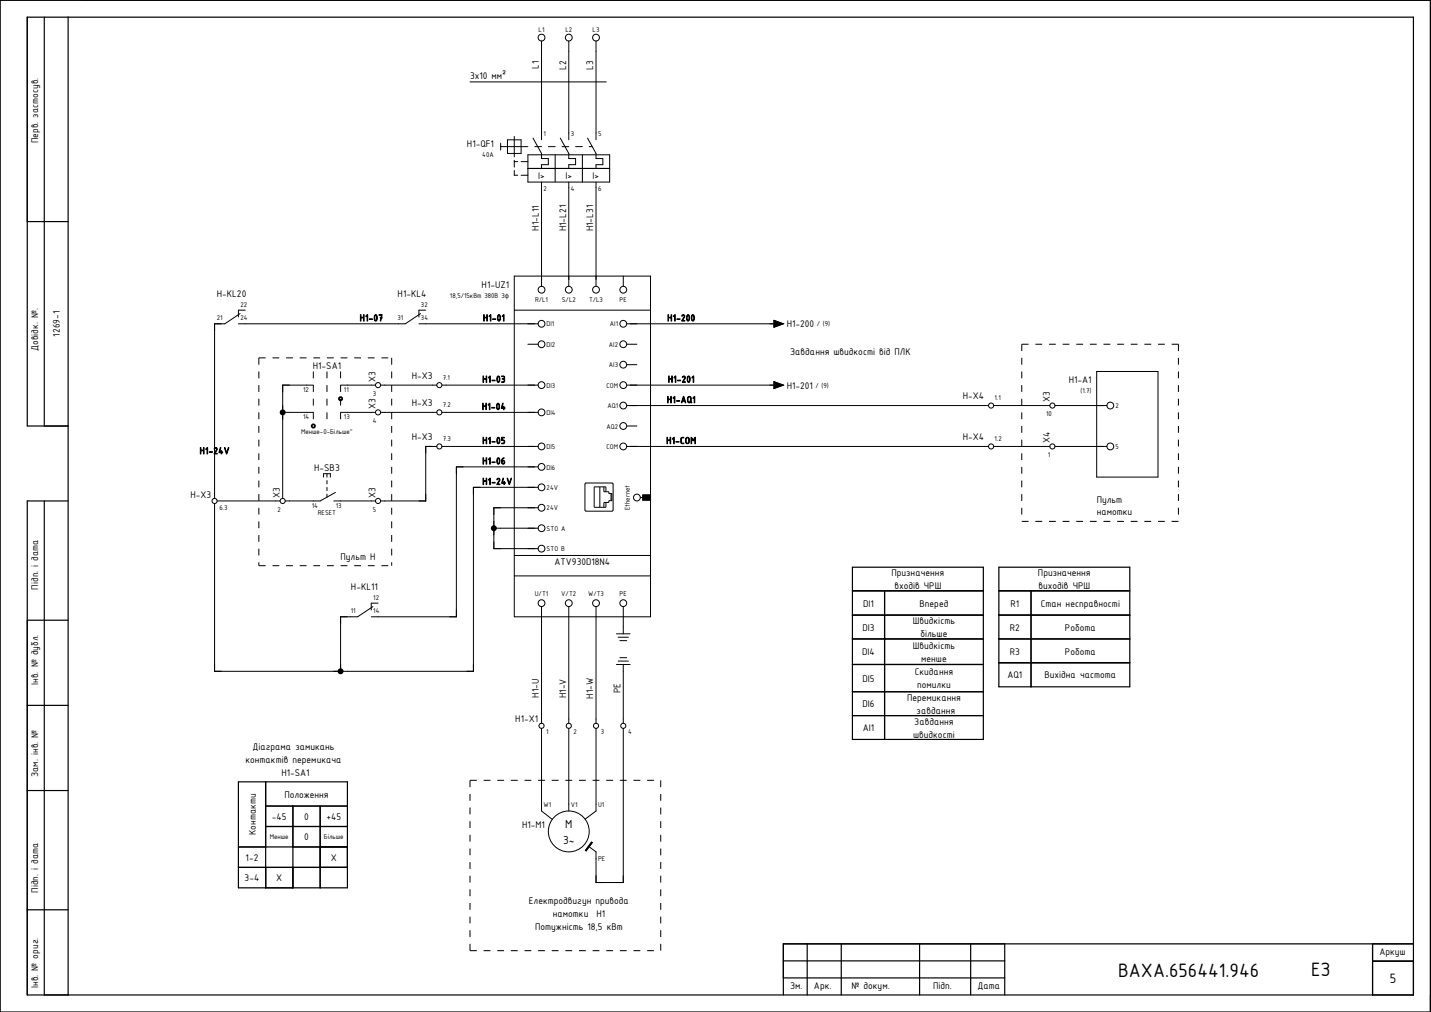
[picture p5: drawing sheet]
<svg xmlns="http://www.w3.org/2000/svg" width="420mm" height="297mm" viewBox="0 0 420 297" stroke-linecap="round" stroke-linejoin="round" font-family="sans-serif">
<g fill="none" stroke="#000" stroke-width=".35">
<path d="M0 0h420v297h-420zM13 5v120M20 5v287M8 65h12M20 125h-12v-120h407v287h-407v-145h12M13 147v145M250.3 166.5h38.4v6.9h-38.4zM250.3 173.5h38.4v43.5h-38.4zM259.7 173.5v43.5M293.3 166.5h38.4v6.9h-38.4zM293.3 173.5h38.4v28.1h-38.4zM302.7 173.5v28.1"/>
<path d="M8 182h12M250.3 180.6h38.4M250.3 195h38.4M250.3 187.5h38.4M250.3 187.6h38.4M250.3 180.5h38.4M293.3 180.6h38.4M293.3 187.5h38.4M293.3 187.6h38.4M293.3 180.5h38.4M293.3 194.6h38.4M293.3 194.5h38.4"/>
<path d="M8 207h12M250.3 203h38.4M250.3 210h38.4M8 232h12M70 229.5h32v31.1h-32zM78 236.6h24M78 229.5v31.1M86 236.6v24M94 236.6v24M70 248.6h32M70 254.6h32M78 242.6h24"/>
<path d="M8 267h12M237 277v15M247 277v15M270 277v15M285 277v15M295 277v15M403 277v15M415 277h-185v15M230 282h65M230 287h65M403 282h12M403 282.2h12"/>
</g>
<g fill="none" stroke="#000" stroke-width=".29">
<path d="M159 12v29M167 12v29M175 12v29M138 24h40M147 43h8M147 42v2M149 41h4v4h-4zM151 40v6M151 47v2M151 50v1.4h1M151 47.4h1M153 51.4h2"/>
<path d="M153 47.4h2M155 49.4h24M155 45.4h24v8h-24zM156.5 40.5l2.5 4.5v1.5h2v1.8h-2v1.1M157 43h2M159 53.4v30.6M161 43h2M163 45.4v8M164.5 40.5l2.5 4.5v1.5h2v1.8h-2v1.1M165 43h2M167 53.4v30.6M169 43h2"/>
<path d="M171 45.4v8M172.5 40.5l2.5 4.5v1.5h2v1.8h-2v1.1M173 43h.9M175 53.4v30.6M70.5 92l-4.5 3h-3v51.3M72 91h-2v2M123 95h35M123.5 92l-4.5 3h-49M125 91h-2v2M151 81h40v100h-40zM151 91h40M183 81v3"/>
<path d="M184 95h44M227.2 94l2.8 1-2.8 1zM92 113h-9v33.3M100 113h10.3M111.8 113h16.4M129.7 113h28.3M155 101h3M184 113h44M184 119h106.3M184 101h3M184 107h3M227.2 112l2.8 1-2.8 1z"/>
<path d="M291.8 119h16.5M309.7 119h15.3M322 109h18v31h-18zM83 121h9M96 139v1M100 121h10.3M111.8 121h16.4M128.2 131h-3.2v16h-13.2M129.7 121h28.3M129.7 131h28.3M158 137h-24v44h-25M184 131h106.3"/>
<path d="M184 125h3M291.8 131h16.5M309.7 131h15.3M63.8 147h18.5M95 140v-1h2v1M96 141v1M96 143v1M96 145v.9M98 147h12.3M98.5 144.5l-4.5 2.5h-10.2M145 155h13M158 143h-19v54h-76v-49.2"/>
<path d="M158 149h-13v12h13M172 141.8h7.8l.2 .2v7.8l-.2 .2h-7.8l-.2-.2v-7.8zM176.1 142.9v6M177.3 142.9v1.4h1.5v.6h.9v2.1h-.9v.5h-1.5v1.4M177.9 144.3v-1.4h-3.4v6h3.4v-1.4M179.4 144.9v2.1M188 146h.7M191 145.3h-2.3v1.5h2.3M109.5 178l-4.5 3h-5v16M111 177h-2v2M151 163h40M151 169h40"/>
<path d="M159 178v34.3M167 178v34.3M175 178v34.3M183 178v8M181 195h4M181 186h4M181.5 194h3M181.5 187h3M182 193h2M182 188h2M183 195v17.3M159 213.8v24.2l3.2 2.5"/>
<path d="M167 213.8v24.2M175 213.8v24.2l-3.2 2.4M183 213.8v45.2h-8v-9l-2.2-1.6M173.7 247.2l.2 .1-1.8 2.4-.2-.1z"/>
<circle cx="159" cy="11" r="1"/>
<circle cx="167" cy="11" r="1"/>
<circle cx="175" cy="11" r="1"/>
<circle cx="159" cy="85" r="1"/>
<circle cx="159" cy="95" r="1"/>
<circle cx="167" cy="85" r="1"/>
<circle cx="175" cy="85" r="1"/>
<circle cx="183" cy="85" r="1"/>
<circle cx="183" cy="95" r="1"/>
<circle cx="111" cy="113" r=".75"/>
<circle cx="129" cy="113" r=".75"/>
<circle cx="159" cy="113" r="1"/>
<circle cx="159" cy="101" r="1"/>
<circle cx="183" cy="119" r="1"/>
<circle cx="183" cy="113" r="1"/>
<circle cx="183" cy="101" r="1"/>
<circle cx="183" cy="107" r="1"/>
<circle cx="291" cy="119" r=".75"/>
<circle cx="309" cy="119" r=".75"/>
<circle cx="326" cy="119" r="1"/>
<circle cx="111" cy="121" r=".75"/>
<circle cx="129" cy="121" r=".75"/>
<circle cx="129" cy="131" r=".75"/>
<circle cx="159" cy="137" r="1"/>
<circle cx="159" cy="131" r="1"/>
<circle cx="159" cy="121" r="1"/>
<circle cx="183" cy="125" r="1"/>
<circle cx="183" cy="131" r="1"/>
<circle cx="291" cy="131" r=".75"/>
<circle cx="309" cy="131" r=".75"/>
<circle cx="326" cy="131" r="1"/>
<circle cx="63" cy="147" r=".75"/>
<circle cx="83" cy="147" r=".75"/>
<circle cx="111" cy="147" r=".75"/>
<circle cx="159" cy="143" r="1"/>
<circle cx="159" cy="155" r="1"/>
<circle cx="159" cy="149" r="1"/>
<circle cx="187" cy="146" r="1"/>
<circle cx="159" cy="161" r="1"/>
<circle cx="159" cy="177" r="1"/>
<circle cx="167" cy="177" r="1"/>
<circle cx="175" cy="177" r="1"/>
<circle cx="183" cy="177" r="1"/>
<circle cx="159" cy="213" r=".75"/>
<circle cx="167" cy="213" r=".75"/>
<circle cx="175" cy="213" r=".75"/>
<circle cx="183" cy="213" r=".75"/>
<circle cx="167" cy="244" r="6"/>
</g>
<g fill="none" stroke="#000" stroke-width=".5">
<circle cx="100" cy="117" r=".49"/>
<circle cx="92" cy="125" r=".49"/>
</g>
<g fill="none" stroke="#000" stroke-width=".29" stroke-dasharray="2 2" stroke-linecap="butt">
<path d="M76 105h39M76 105v61M92 109v8M92 117v8M96 109v8M96 117v8M100 109v8M100 117v8M115 105v61M300 101h46M300 101v52M346 101v52"/>
<path d="M300 153h46M76 166h39"/>
</g>
<g fill="#000">
<circle cx="83" cy="121" r=".88"/>
<circle cx="145" cy="155" r=".88"/>
<circle cx="100" cy="197" r=".88"/>
</g>
<path d="M138 229h56M138 229v50M194 229v50M138 279h56" fill="none" stroke="#000" stroke-width=".3" stroke-dasharray="2 2" stroke-linecap="butt"/>
<path d="M227.2 94l2.8 1-2.8 1zM227.2 112l2.8 1-2.8 1zM188.7 145.3h2.3v1.5h-2.3zM173.7 247.2l.2 .1-1.8 2.4-.2-.1z" fill="#000" stroke="#000" stroke-width=".29"/>
<g font-size="6.1">
<text x="328.3" y="286.7">ВАХА.656441.946</text>
<text x="385" y="286.5">ЕЗ</text>
</g>
<text font-size="4.3" x="408" y="288.6">5</text>
<g font-size="3.7">
<text x="165.9" y="243.1">M</text>
<text x="165.3" y="247.6">3~</text>
</g>
<g font-size="3.1">
<text x="138" y="23.2">3x10 мм²</text>
<text x="158.2" y="20.2" transform="rotate(-90 158.2 20.2)">L1</text>
<text x="166.2" y="20.4" transform="rotate(-90 166.2 20.4)">L2</text>
<text x="174.2" y="20.4" transform="rotate(-90 174.2 20.4)">L3</text>
<text x="11.2" y="42" transform="rotate(-90 11.2 42)">Перв. застосув.</text>
<text x="137.1" y="43">Н1-QF1</text>
<text x="158" y="52.5">I&gt;</text>
<text x="166" y="52.5">I&gt;</text>
<text x="174" y="52.5">I&gt;</text>
<text x="158.2" y="67.7" transform="rotate(-90 158.2 67.7)">Н1-L11</text>
<text x="166.2" y="67.9" transform="rotate(-90 166.2 67.9)">Н1-L21</text>
<text x="174.2" y="67.9" transform="rotate(-90 174.2 67.9)">Н1-L31</text>
<text x="63.7" y="87.1">Н-KL20</text>
<text x="116.8" y="87.1">Н1-KL4</text>
<text x="141.4" y="84.5">Н1-UZ1</text>
<text x="17.6" y="98.8" transform="rotate(-90 17.6 98.8)">1269-1</text>
<text x="231" y="96.1">Н1-200</text>
<text x="11.2" y="103" transform="rotate(-90 11.2 103)">Довідк. №.</text>
<text x="232" y="104.2">Завдання швидкості від ПЛК</text>
<text x="91.9" y="108.2">Н1-SA1</text>
<text x="110.2" y="112" transform="rotate(-90 110.2 112)">X3</text>
<text x="120.9" y="111.2">Н-X3</text>
<text x="313.8" y="112.5">Н1-A1</text>
<text x="120.9" y="119.2">Н-X3</text>
<text x="231" y="114.1">Н1-201</text>
<text x="282.7" y="117.2">Н-X4</text>
<text x="308.2" y="118" transform="rotate(-90 308.2 118)">X3</text>
<text x="110.2" y="120" transform="rotate(-90 110.2 120)">X3</text>
<text x="120.9" y="129.2">Н-X3</text>
<text x="282.7" y="129.2">Н-X4</text>
<text x="308.2" y="130" transform="rotate(-90 308.2 130)">X4</text>
<text x="92.3" y="138.1">Н-SB3</text>
<text x="55.9" y="146">Н-X3</text>
<text x="82.2" y="146" transform="rotate(-90 82.2 146)">X3</text>
<text x="110.2" y="146" transform="rotate(-90 110.2 146)">X3</text>
<text x="322" y="147.5">Пульт</text>
<text x="322" y="151.2">намотки</text>
<text x="100" y="164.2">Пульт Н</text>
<text x="162.8" y="165.7">ATV930D18N4</text>
<text x="11.2" y="173" transform="rotate(-90 11.2 173)">Підп. і дата</text>
<text x="103.1" y="173.1">Н-KL11</text>
<text x="261.8" y="169.1">Призначення</text>
<text x="262.6" y="172.9">входів ЧРШ</text>
<text x="304.8" y="169.1">Призначення</text>
<text x="304.9" y="172.9">виходів ЧРШ</text>
<text x="253.4" y="178.1">DI1</text>
<text x="270" y="178.1">Вперед</text>
<text x="296.7" y="178.1">R1</text>
<text x="305.6" y="178.1">Стан несправності</text>
<text x="253.2" y="185.1">DI3</text>
<text x="268" y="183.2">Швидкість</text>
<text x="296.5" y="185.1">R2</text>
<text x="312.7" y="185.1">Робота</text>
<text x="268" y="190.5">Швидкість</text>
<text x="270.3" y="187">більше</text>
<text x="253.1" y="192.3">DI4</text>
<text x="270.5" y="194.2">менше</text>
<text x="296.5" y="192.1">R3</text>
<text x="312.7" y="192.1">Робота</text>
<text x="11.2" y="201" transform="rotate(-90 11.2 201)">Інв. № дубл.</text>
<text x="182.2" y="203.5" transform="rotate(-90 182.2 203.5)">PE</text>
<text x="253.2" y="200.1">DI5</text>
<text x="268.6" y="198.2">Скидання</text>
<text x="269.3" y="202">помилки</text>
<text x="295.8" y="199.1">AQ1</text>
<text x="306.7" y="199.1">Вихідна частота</text>
<text x="158.2" y="204.8" transform="rotate(-90 158.2 204.8)">Н1-U</text>
<text x="166.2" y="204.9" transform="rotate(-90 166.2 204.9)">Н1-V</text>
<text x="174.2" y="205.1" transform="rotate(-90 174.2 205.1)">Н1-W</text>
<text x="253.2" y="207.6">DI6</text>
<text x="266.3" y="205.7">Перемикання</text>
<text x="269.1" y="209.5">завдання</text>
<text x="151.3" y="212">Н1-X1</text>
<text x="253.3" y="214.6">AI1</text>
<text x="268.5" y="212.7">Завдання</text>
<text x="74.1" y="220.2">Діаграма замикань</text>
<text x="268.1" y="216.5">швидкості</text>
<text x="72.1" y="223.9">контактів перемикача</text>
<text x="82.6" y="227.7">Н1-SA1</text>
<text x="11.2" y="228" transform="rotate(-90 11.2 228)">Зам. інв. №</text>
<text x="83.5" y="234.1">Положення</text>
<text x="75.1" y="245.2" transform="rotate(-90 75.1 245.2)">Контакти</text>
<text x="79.8" y="240.7">-45</text>
<text x="89.3" y="240.7">0</text>
<text x="95.8" y="240.7">+45</text>
<text x="153.3" y="243">Н1-M1</text>
<text x="89.3" y="246.7">0</text>
<text x="72.1" y="252.7">1-2</text>
<text x="97.1" y="252.7">Х</text>
<text x="11.2" y="262" transform="rotate(-90 11.2 262)">Підп. і дата</text>
<text x="71.8" y="258.7">3-4</text>
<text x="81.1" y="258.7">Х</text>
<text x="155.3" y="265.4">Електродвигун привода</text>
<text x="162.3" y="269.1">намотки</text>
<text x="175.1" y="269.1">Н1</text>
<text x="157.1" y="272.9">Потужність 18,5 кВт</text>
<text x="405" y="280.2">Аркуш</text>
<text x="11.2" y="290" transform="rotate(-90 11.2 290)">Інв. № ориг.</text>
<text x="232" y="290.2">Зм.</text>
<text x="239" y="290.2">Арк.</text>
<text x="250" y="290.2">№ докум.</text>
<text x="274" y="290.2">Підп.</text>
<text x="287" y="290.2">Дата</text>
</g>
<g font-size="2.9">
<text x="105.6" y="94.2">‎Н1-07</text>
<text x="141.8" y="94.2">‎Н1-01</text>
<text x="195.9" y="94.2">‎Н1-200</text>
<text x="141.6" y="112.2">‎Н1-03</text>
<text x="196.1" y="112.2">‎Н1-201</text>
<text x="195.8" y="118.2">‎Н1-AQ1</text>
<text x="141.5" y="120.2">‎Н1-04</text>
<text x="141.6" y="130.2">‎Н1-05</text>
<text x="195.6" y="130.2">‎Н1-COM</text>
<text x="58.6" y="133.2">‎Н1-24V</text>
<text x="141.6" y="136.2">‎Н1-06</text>
<text x="141.6" y="142.2">‎Н1-24V</text>
</g>
<g font-size="2.2">
<text x="158.1" y="9.5">L1</text>
<text x="166" y="9.5">L2</text>
<text x="174" y="9.5">L3</text>
<text x="159.6" y="39.9">1</text>
<text x="167.6" y="39.9">3</text>
<text x="175.6" y="39.9">5</text>
<text x="141.6" y="46">40А</text>
<text x="159.6" y="56.2">2</text>
<text x="167.6" y="56.2">4</text>
<text x="175.6" y="56.2">6</text>
<text x="132.1" y="87.4">18,5/15кВт 380В 3ф</text>
<text x="157.1" y="88.7">R/L1</text>
<text x="164.9" y="88.7">S/L2</text>
<text x="172.9" y="88.7">T/L3</text>
<text x="181.9" y="88.7">PE</text>
<text x="63.7" y="94.1">21</text>
<text x="70.6" y="90.1">22</text>
<text x="70.6" y="94.1">24</text>
<text x="116.7" y="94.1">31</text>
<text x="123.6" y="90.1">32</text>
<text x="123.6" y="94.1">34</text>
<text x="160.5" y="95.8">DI1</text>
<text x="179.1" y="95.8">AI1</text>
<text x="239.8" y="95.8">/ (9)</text>
<text x="160.5" y="101.8">DI2</text>
<text x="178.8" y="101.8">AI2</text>
<text x="178.8" y="107.8">AI3</text>
<text x="130" y="111.5">7.1</text>
<text x="160.5" y="113.8">DI3</text>
<text x="178.1" y="113.8">COM</text>
<text x="239.5" y="113.8">/ (9)</text>
<text x="89" y="115">12</text>
<text x="101" y="115">11</text>
<text x="109.5" y="116.2">3</text>
<text x="130" y="119.5">7.2</text>
<text x="178.4" y="119.8">AQ1</text>
<text x="292" y="117.5">1.1</text>
<text x="317.2" y="115.4">(1.7)</text>
<text x="327.5" y="119.8">2</text>
<text x="89" y="123">14</text>
<text x="101" y="123">13</text>
<text x="109.4" y="124.2">4</text>
<text x="160.5" y="121.8">DI4</text>
<text x="178.1" y="125.8">AQ2</text>
<text x="307.1" y="122.2">10</text>
<text x="88.4" y="127.5">Менше-0-Більше&quot;</text>
<text x="130" y="129.5">7.3</text>
<text x="160.5" y="131.8">DI5</text>
<text x="178.1" y="131.8">COM</text>
<text x="292" y="129.5">1.2</text>
<text x="327.5" y="131.8">5</text>
<text x="160.5" y="137.8">DI6</text>
<text x="307.6" y="134.2">1</text>
<text x="160.5" y="143.8">24V</text>
<text x="64.4" y="149.6">6.3</text>
<text x="91.6" y="149">14</text>
<text x="98.6" y="149">13</text>
<text x="160.5" y="149.8">24V</text>
<text x="184.9" y="149.8" transform="rotate(-90 184.9 149.8)">Ethernet</text>
<text x="81.5" y="150.2">2</text>
<text x="93.3" y="151.2">RESET</text>
<text x="109.5" y="150.2">5</text>
<text x="160.5" y="155.8">STO A</text>
<text x="160.5" y="161.8">STO B</text>
<text x="109.6" y="176.1">12</text>
<text x="157" y="175">U/T1</text>
<text x="164.8" y="175">V/T2</text>
<text x="172.7" y="175">W/T3</text>
<text x="181.9" y="175">PE</text>
<text x="103" y="180.1">11</text>
<text x="109.6" y="180.1">14</text>
<text x="160.4" y="215.6">1</text>
<text x="168.4" y="215.6">2</text>
<text x="176.4" y="215.6">3</text>
<text x="184.4" y="215.6">4</text>
<text x="159.6" y="236.9">W1</text>
<text x="167.6" y="236.9">V1</text>
<text x="175.6" y="236.9">U1</text>
<text x="79.2" y="246.4">Менше</text>
<text x="95.1" y="246.4">Більше</text>
<text x="175.6" y="252.8">PE</text>
</g>
</svg>
